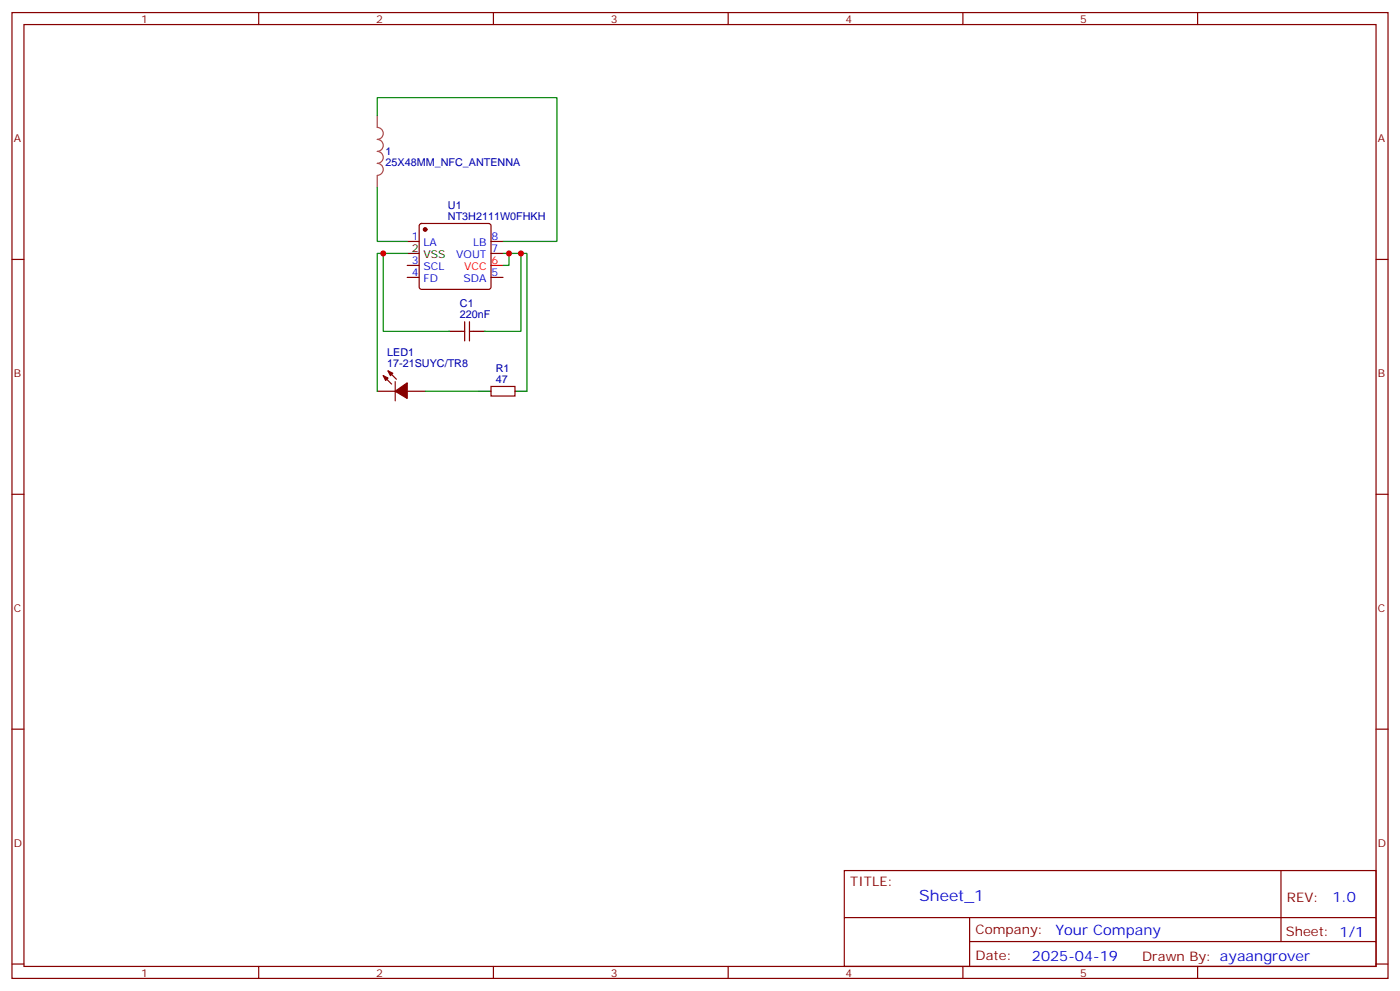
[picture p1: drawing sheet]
<svg xmlns="http://www.w3.org/2000/svg" width="412mm" height="292mm" viewBox="0 0 412 292" stroke-linecap="round" stroke-linejoin="round" font-family="sans-serif">
<g fill="none" stroke="#870000" stroke-width=".35">
<path d="M3.5 3.7h405.4v284.3h-405.4zM7.1 7.2h398.2v277.3h-398.2zM76.2 3.7v3.5M145.3 3.7v3.5M214.5 3.7v3.5M283.6 3.7v3.5M352.8 3.7v3.5M3.5 76.4h3.6M119.9 71.1h3.6M119.9 78.1h3.6M123.7 66l.5-.2h19.7l.5 .2 .2 .5v18l-.2 .5-.5 .2h-19.7l-.5-.2-.2-.5v-18zM144.6 71.1h3.6"/>
<path d="M144.6 74.6h3.6M405.3 76.4h3.6M119.9 81.7h3.6M135.8 97.5h1.1M136.9 94.7v5.7M138.3 94.7v5.7M138.3 97.5h1M144.6 81.7h3.6M111.1 115.2h5.3M112.9 110.6l2.5 2.5M114.3 109.2l2.5 2.5M116.4 112.4v5.6"/>
<path d="M119.9 115.2h5.3M144.6 113.8h7.1v2.8h-7.1zM3.5 145.5h3.6M405.3 145.5h3.6M3.5 214.7h3.6M405.3 214.7h3.6M248.7 256.3h156.6v28.2h-156.6zM377.3 256.3v20.9M248.7 270.1h156.5M285.6 277.2h119.6M285.6 270.1v14.2M3.5 283.8h3.6"/>
<path d="M76.2 284.5v3.5M145.3 284.5v3.5M214.5 284.5v3.5M283.6 284.5v3.5M352.8 284.5v3.5M405.3 283.8h3.6"/>
</g>
<path d="M144.6 78.1h3.6" fill="none" stroke="#f00" stroke-width=".35"/>
<path d="M119.9 74.6h3.6M132.3 97.5h3.5M139.3 97.5h3.6M141.1 115.2h3.5M151.7 115.2h3.5" fill="none" stroke="#000" stroke-width=".35"/>
<g fill="#870000" stroke="#870000" stroke-width=".35">
<path d="M112.9 110.6l1.4 .7-.7 .7z"/>
<path d="M114.3 109.2l1.4 .7-.7 .7z"/>
<path d="M116.4 115.2l3.5-2.5v4.6z"/>
<circle cx="125.2" cy="67.6" r=".53"/>
</g>
<path d="M111.1 34v3.5a1.76 1.76 0 0 1 1.8 1.8 1.76 1.76 0 0 1-1.8 1.7 1.76 1.76 0 0 1 1.8 1.8 1.76 1.76 0 0 1-1.8 1.8 1.76 1.76 0 0 1 1.8 1.7 1.76 1.76 0 0 1-1.8 1.8 1.76 1.76 0 0 1 1.8 1.8 1.76 1.76 0 0 1-1.8 1.7M111.1 51.7v3.5" fill="none" stroke="#a64a4a" stroke-width=".35"/>
<path d="M111.1 34v-5.2h52.9v42.3h-15.8M111.1 55.2v15.9h8.8M112.9 74.6h-1.8v40.6M119.9 74.6h-7v22.9h19.4M148.2 74.6h5.3v22.9h-10.6M149.9 74.6v3.5h-1.7M153.5 74.6h1.7v40.6M125.2 115.2h15.9" fill="none" stroke="#008700" stroke-width=".35"/>
<g fill="#c00">
<circle cx="149.9" cy="74.6" r=".88"/>
<circle cx="153.5" cy="74.6" r=".88"/>
<circle cx="112.9" cy="74.6" r=".88"/>
</g>
<text font-size="4.6" fill="#00f" x="270.8" y="265.3">Sheet_1</text>
<g font-size="4.2" fill="#00f">
<text x="392.5" y="265.6">1.0</text>
<text x="310.9" y="275.1">Your Company</text>
<text x="304" y="282.9">2025-04-19</text>
</g>
<g font-size="3.9" fill="#800">
<text x="250.5" y="260.9">TITLE:</text>
<text x="379.1" y="265.6">REV:</text>
<text x="287.4" y="275.1">Company:</text>
<text x="378.7" y="275.7">Sheet: 1/1</text>
<text x="287.4" y="282.8">Date:</text>
<text x="336.4" y="282.8">Drawn By: ayaangrover</text>
</g>
<g font-size="3.2" fill="#800">
<text x="41.6" y="6.7">1</text>
<text x="110.8" y="6.7">2</text>
<text x="179.9" y="6.7">3</text>
<text x="249.1" y="6.7">4</text>
<text x="318.2" y="6.7">5</text>
<text x="4.1" y="41.8">A</text>
<text x="405.9" y="41.8">A</text>
<text x="4.1" y="110.9">B</text>
<text x="405.9" y="110.9">B</text>
<text x="4.1" y="180.1">C</text>
<text x="405.9" y="180.1">C</text>
<text x="4.1" y="249.2">D</text>
<text x="405.9" y="249.2">D</text>
<text x="41.6" y="287.5">1</text>
<text x="110.8" y="287.5">2</text>
<text x="179.9" y="287.5">3</text>
<text x="249.1" y="287.5">4</text>
<text x="318.2" y="287.5">5</text>
</g>
<g font-size="3.2" fill="#000080">
<text x="113.6" y="45.7">1</text>
<text x="113.6" y="48.9">25X48MM_NFC_ANTENNA</text>
<text x="131.9" y="64.7">NT3H2111W0FHKH</text>
<text x="131.9" y="61.6">U1</text>
<text x="135.5" y="93.7">220nF</text>
<text x="135.5" y="90.5">C1</text>
<text x="114.1" y="105">LED1</text>
<text x="114.1" y="108.1">17-21SUYC/TR8</text>
<text x="146.1" y="112.7">47</text>
<text x="146.1" y="109.5">R1</text>
</g>
<g font-size="3.2" fill="#00f">
<text x="121.3" y="70.7">1</text>
<text x="144.8" y="70.7">8</text>
<text x="121.3" y="77.8">3</text>
<text x="124.8" y="72.5">LA</text>
<text x="134.4" y="76">VOUT</text>
<text x="139.4" y="72.5">LB</text>
<text x="144.8" y="74.3">7</text>
<text x="121.3" y="81.3">4</text>
<text x="124.8" y="83.1">FD</text>
<text x="124.8" y="79.6">SCL</text>
<text x="136.6" y="83.1">SDA</text>
<text x="144.8" y="81.3">5</text>
</g>
<g font-size="3.2">
<text x="121.3" y="74.3">2</text>
<text x="124.8" y="76">VSS</text>
</g>
<g font-size="3.2" fill="#f00">
<text x="144.8" y="77.8">6</text>
<text x="136.7" y="79.6">VCC</text>
</g>
</svg>
